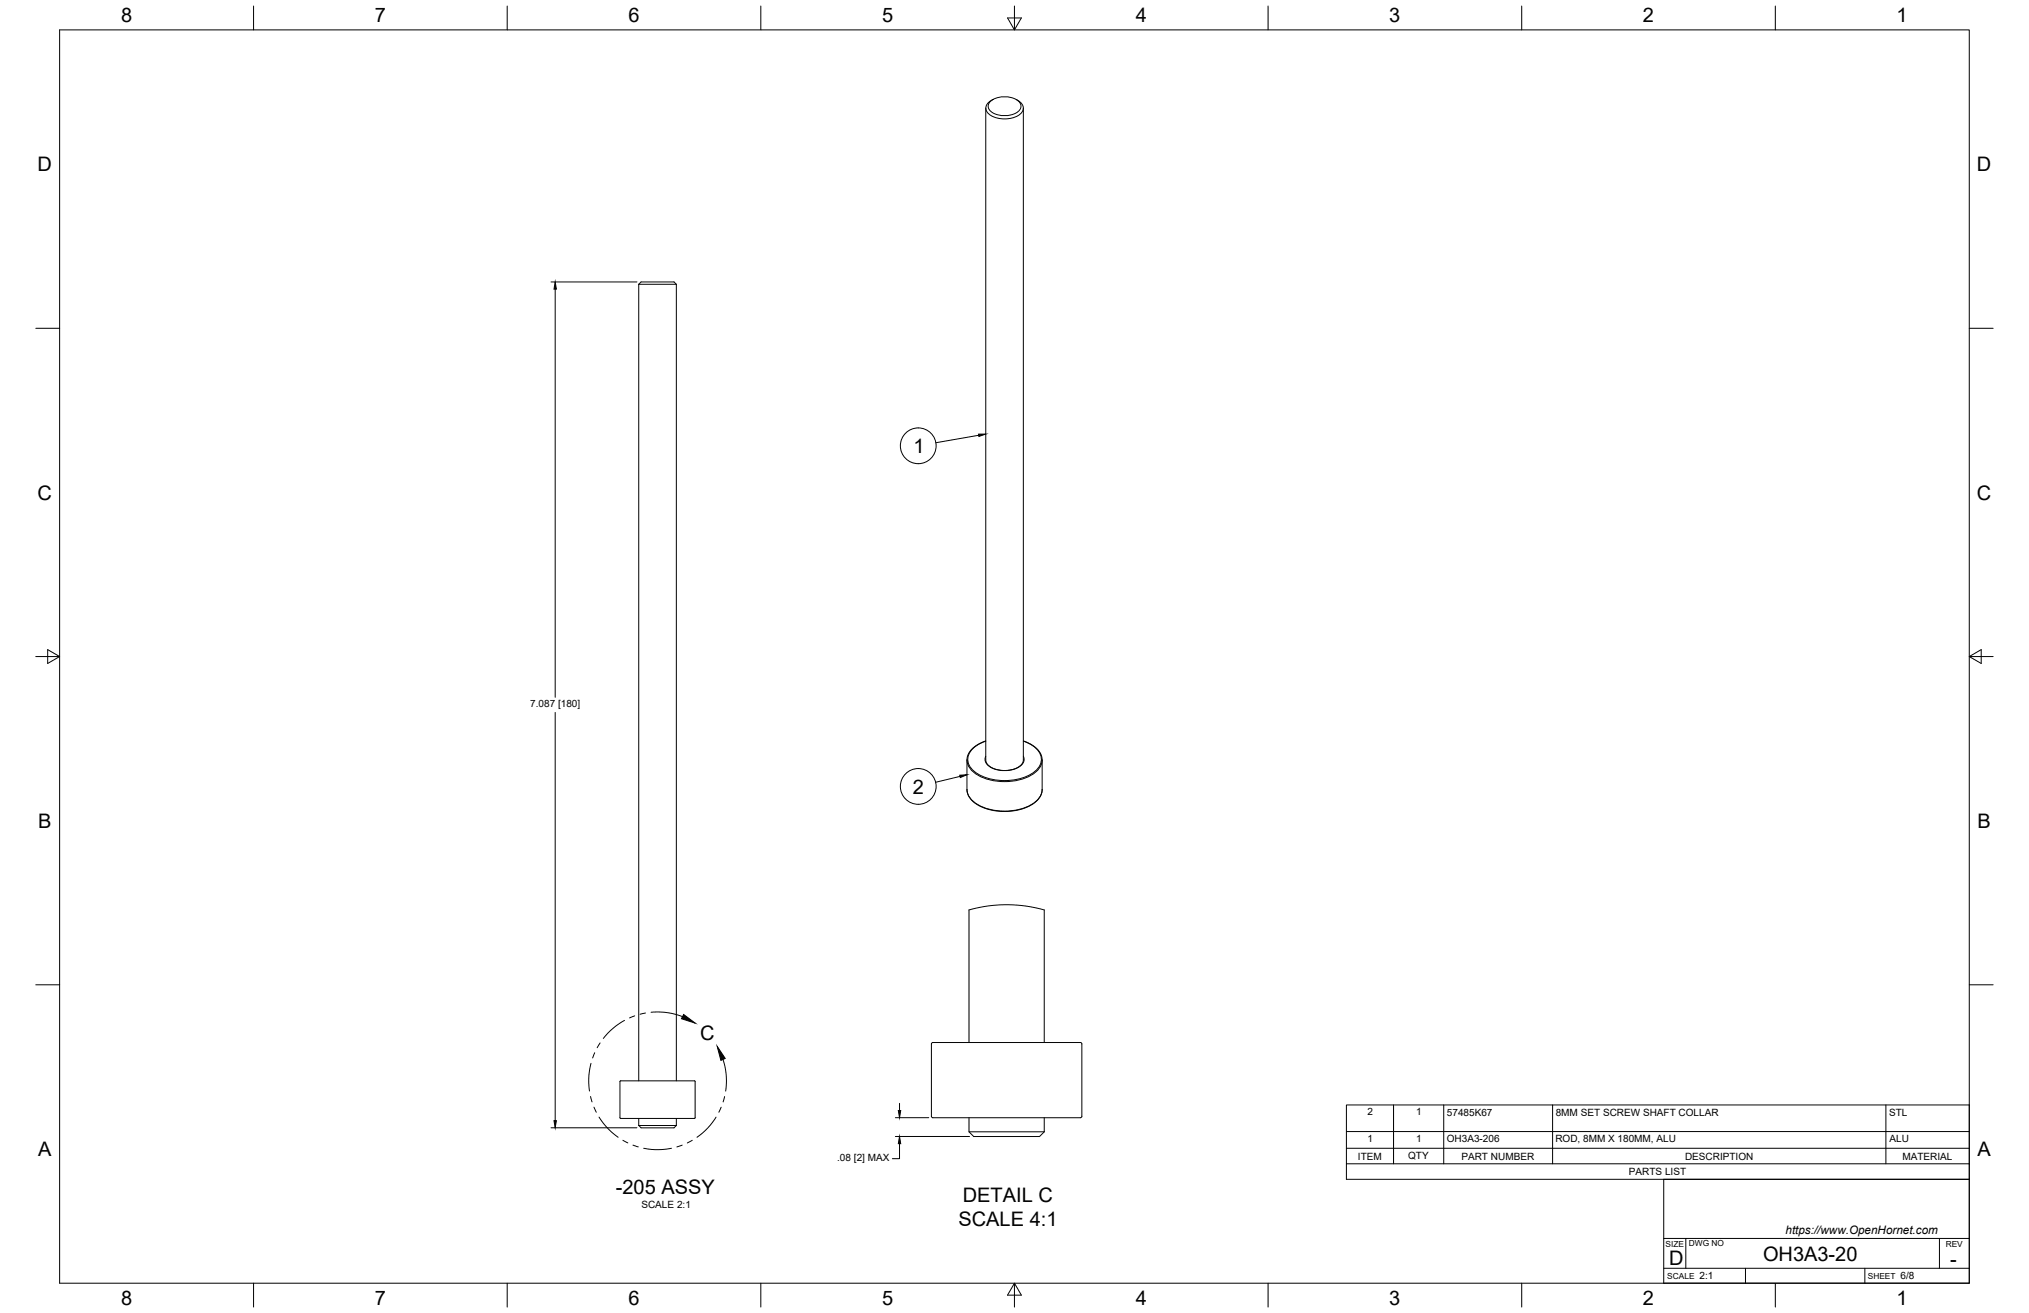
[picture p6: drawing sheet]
<svg xmlns="http://www.w3.org/2000/svg" width="864mm" height="559mm" viewBox="0 0 864 559" stroke-linecap="round" stroke-linejoin="round" font-family="sans-serif">
<!-- layer: Visible -->
<g fill="none" stroke="#000" stroke-width=".43">
<path d="M419.6 46v277.7l.8 1.7 1.6 1.2 1.9 .8 3.1 .5 2.9-.2 2.7-.8 2.2-1.5 .8-1.7v-277.7M421.8 42.9a10.1 10.1 0 0 1 12.1 .6 3.2 3.2 0 0 1-2.2 5 10.1 10.1 0 0 1-10.5-1.6 2.68 2.68 0 0 1 .6-4zM422.6 42.4a3.6 3.6 0 0 0-2.2 5.7 11.3 11.3 0 0 0 14.3 0 3.3 3.3 0 0 0-1.5-5.3l-.7-.4M271.9 121h16M271.9 121l1-1h14l1 1M271.9 121v339M287.9 121v339M419.6 315.3l-4.7 2.4-1.7 1.6-1.2 2-.4 1.8 .1 14.2 .7 1.7 .9 1.3 3.3 2.5 4.2 1.7 6 .9 5.4-.4 5.4-1.7 3.6-2.4 1.3-1.5 .8-1.6 .3-1.6v-13.1l-.3-1.5-.9-1.6-1.6-1.8-2.3-1.6-2.9-1.3M412.4 443.7v-56.4l7.1-1.6 8-.7 8.9 .6 8.1 1.7v56.4M460.5 444.3v30.8M460.5 444.3l-.7-.6h-63l-.4 .6v30.8M263.9 460.1l31.8-.1 .1 15.8-31.8 .2z"/>
<path d="M271.9 479h16M271.9 479l1 1h14l1-1M271.9 476v3M287.9 476v3M396.4 475.1l.7 .6h62.7l.7-.6M412.4 475.7v6l2 2h28l2.1-2M444.5 475.7v6M412.4 481.7h32.1"/>
</g>
<!-- layer: Visible Narrow -->
<path d="M419.6 315.4a10.2 10.2 0 0 0-7.7 7.2 8.7 8.7 0 0 0 6.8 8 23.5 23.5 0 0 0 22.1-2.5 6.3 6.3 0 0 0-1.3-10.8l-3.9-1.9M411.6 336a9.8 9.8 0 0 0 7.9 7.9 24.3 24.3 0 0 0 21-2.5l.9-.8a6.7 6.7 0 0 0 2.2-4.6M411.6 323.4a9.8 9.8 0 0 0 7.9 8 24.3 24.3 0 0 0 21-2.5l.9-.8a6.7 6.7 0 0 0 2.2-4.7M419.6 321.9a3.7 3.7 0 0 0 2.3 4.8 12 12 0 0 0 13.3-1.6l.7-1.9-.3-1.3" fill="none" stroke="#000" stroke-width=".43"/>
<!-- layer: Border -->
<g fill="none" stroke="#000" stroke-width=".43">
<path d="M25.4 12.7h812.8v533.4h-812.8zM107.9 2.6v10.1M215.9 2.6v10.1M323.8 2.6v10.1M428.8 7.6h5.9l-2.9 5.1zM431.8 2.6v10.1M539.7 2.6v10.1M647.7 2.6v10.1M755.6 2.6v10.1M15.2 139.7h10.2M838.2 139.7h10.1M15.2 279.4h10.2"/>
<path d="M20.3 276.5l5.1 2.9-5.1 3zM838.2 279.4l5.1-2.9v5.9zM838.2 279.4h10.1M15.2 419.1h10.2M838.2 419.1h10.1M107.9 546.1v10.2M215.9 546.1v10.2M323.8 546.1v10.2M431.8 546.1l2.9 5.1h-5.9zM431.8 546.1v10.2M539.7 546.1v10.2M647.7 546.1v10.2"/>
<path d="M755.6 546.1v10.2"/>
</g>
<!-- layer: FD_Dimensions -->
<path d="M234.5 120h36.6M236.3 123v173.8M236.3 303.2v173.7M234.5 480h36.6M381.1 475.7h14.2M382.9 469.6v3M381.1 483.7h31.6M382.9 486.7v6.4h-3.1" fill="none" stroke="#000" stroke-width=".43"/>
<path d="M236.3 120l.5 3h-1zM235.8 476.9h1l-.5 3.1zM382.4 472.6h1l-.5 3.1zM382.9 483.7l.5 3h-1z" fill="#000" stroke="#000" stroke-width=".43"/>
<!-- layer: Parts Lists -->
<path d="M573.1 470.3h265.1v31.6h-265.1zM593.1 470.3v25M614.5 470.3v25M660.8 470.3v25M802.7 470.3v25M573.1 495.3h265.1M573.1 488.7h265.1M573.1 481.6h265.1" fill="none" stroke="#000" stroke-width=".43"/>
<!-- layer: Balloons -->
<g fill="none" stroke="#000" stroke-width=".43">
<path d="M416.6 185.3l-18.3 3.1M408.6 330.4l-10.4 2.5"/>
<circle cx="390.8" cy="189.7" r="7.6"/>
<circle cx="390.8" cy="334.7" r="7.6"/>
</g>
<path d="M416.5 184.8l3.1-.1-3 1.1zM408.5 329.9l3.1-.2-2.9 1.2z" fill="#000" stroke="#000" stroke-width=".43"/>
<!-- layer: Detail Boundary -->
<g fill="none" stroke="#000" stroke-width=".43">
<path d="M265.8 434.3a29.4 29.4 0 0 0-9 7.6M270.2 432.4l-2.3 .8M274.7 431.1l-2.3 .6M277.1 430.8a29.2 29.2 0 0 1 13.4 1.9M251.5 452.5a28.4 28.4 0 0 0-.6 11.8M253.1 448l-.9 2.3M255.4 443.9l-1.2 2M307.7 450.9a28.7 28.7 0 0 1 1.2 13.5M251.4 466.7l.6 2.3M252.8 471.2l1 2.2M255 475.4a29.4 29.4 0 0 0 8.1 8.6M304.8 475.4a28.9 28.9 0 0 1-8.1 8.6"/>
<path d="M307 471.2l-1 2.2M308.4 466.7l-.6 2.3M265.1 485.3l2.1 1.1M269.4 487.4l2.3 .7M274 488.7a28.8 28.8 0 0 0 11.8 0M290.4 487.4l-2.3 .7M294.6 485.3l-2.1 1.1"/>
</g>
<path d="M291 431.8l4.9 3.6-5.9-1.8zM305.3 445.3l3.4 5.2-1.9 .8z" fill="#000" stroke="#000" stroke-width=".43"/>
<!-- layer: Titleblock -->
<path d="M708.1 501.9h130.1v44.2h-130.1zM708.1 539.8h130.1M708.1 527.1h130.1M717.5 527.1v12.7M742.9 539.8v6.3M793.7 539.8v6.3M825.5 527.1v12.7" fill="none" stroke="#000" stroke-width=".43"/>
<g font-size="8.5">
<text x="51.6" y="9.4">8</text>
<text x="159.5" y="9.4">7</text>
<text x="267.5" y="9.4">6</text>
<text x="375.4" y="9.3">5</text>
<text x="483.4" y="9.4">4</text>
<text x="591.3" y="9.4">3</text>
<text x="699.3" y="9.4">2</text>
<text x="807.2" y="9.4">1</text>
<text x="16" y="72.9">D</text>
<text x="841.4" y="72.9">D</text>
<text x="388.8" y="192.8">1</text>
<text x="16" y="212.6">C</text>
<text x="841.4" y="212.6">C</text>
<text x="388.6" y="337.8">2</text>
<text x="16.2" y="352.3">B</text>
<text x="841.7" y="352.3">B</text>
<text x="298" y="442.8">C</text>
<text x="16.2" y="492">A</text>
<text x="841.7" y="492">A</text>
<text x="262.1" y="508.1">-205 ASSY</text>
<text x="409.8" y="511.4">DETAIL C</text>
<text x="408" y="521.7">SCALE 4:1</text>
<text x="710.4" y="538.4">D</text>
<text x="750.4" y="536.7">OH3A3-20</text>
<text x="830.1" y="538.8">-</text>
<text x="51.6" y="555.5">8</text>
<text x="159.5" y="555.5">7</text>
<text x="267.5" y="555.5">6</text>
<text x="375.4" y="555.4">5</text>
<text x="483.4" y="555.5">4</text>
<text x="591.3" y="555.5">3</text>
<text x="699.3" y="555.5">2</text>
<text x="807.2" y="555.5">1</text>
</g>
<text font-size="5" x="760" y="525.2">https://www.OpenHornet.com</text>
<g font-size="4.3">
<text x="225.7" y="301.1">7.087 [180]</text>
<text x="582" y="474.6">2</text>
<text x="602.8" y="474.6">1</text>
<text x="615.8" y="474.8">57485K67</text>
<text x="662.2" y="474.9">8MM SET SCREW SHAFT COLLAR</text>
<text x="804" y="474.9">STL</text>
<text x="582.1" y="485.9">1</text>
<text x="602.8" y="485.9">1</text>
<text x="615.8" y="486.2">OH3A3-206</text>
<text x="662" y="486.2">ROD, 8MM X 180MM, ALU</text>
<text x="804.2" y="486.2">ALU</text>
<text x="356.3" y="494.2">.08 [2] MAX</text>
<text x="578" y="493.5">ITEM</text>
<text x="599.4" y="493.4">QTY</text>
<text x="622" y="493.5">PART NUMBER</text>
<text x="717.2" y="493.5">DESCRIPTION</text>
<text x="809.7" y="493.5">MATERIAL</text>
<text x="693.3" y="500.1">PARTS LIST</text>
<text x="273" y="514.3">SCALE 2:1</text>
<text x="723.4" y="544.5">2:1</text>
<text x="809" y="544.5">6/8</text>
</g>
<g font-size="3.5">
<text x="708.9" y="530.9">SIZE</text>
<text x="718.9" y="530.5">DWG NO</text>
<text x="828.2" y="530.9">REV</text>
<text x="709.6" y="544.2">SCALE</text>
<text x="795" y="544.2">SHEET</text>
</g>
</svg>
